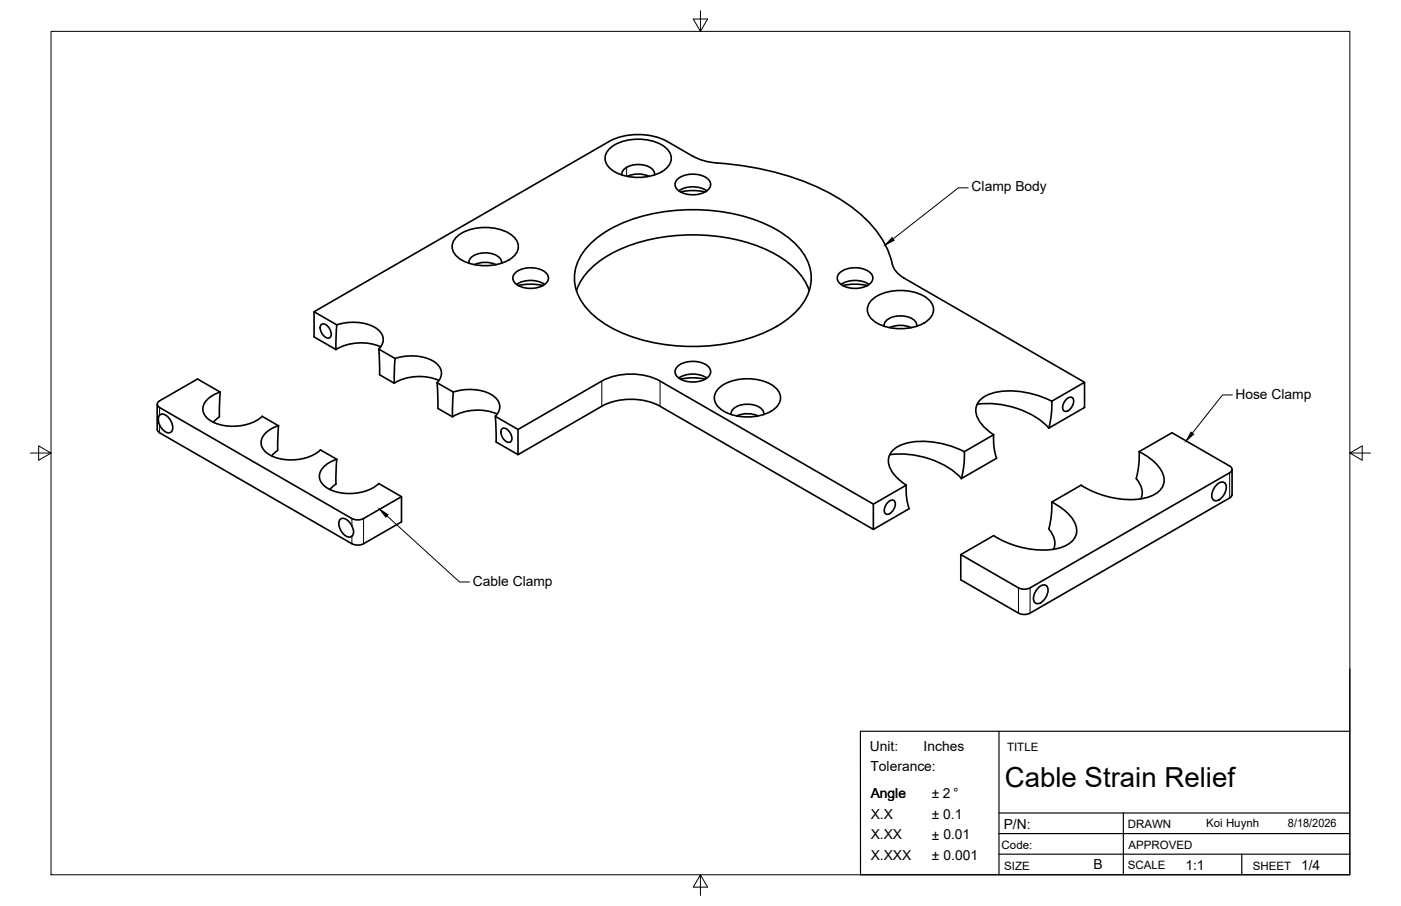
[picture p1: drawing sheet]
<svg xmlns="http://www.w3.org/2000/svg" width="432mm" height="279mm" viewBox="0 0 432 279" stroke-linecap="round" stroke-linejoin="round" font-family="sans-serif">
<!-- layer: Visible -->
<g fill="none" stroke="#000" stroke-width=".51">
<path d="M187.7 46a14.8 14.8 0 0 1 14-2.3 6.9 6.9 0 0 1 5.2 4.7 5.2 5.2 0 0 1-4 5.1 15.7 15.7 0 0 1-14.4-1.2 4 4 0 0 1-.8-6.3zM191.7 53.9a3.3 3.3 0 0 1 2.1-2.6l2.6-.6 3.1 .5 1 .5 .9 .8 .3 1.5M200 54.4a8 8 0 0 0-6.6 0M209 55.1a7.7 7.7 0 0 1 9.6 .6 2.32 2.32 0 0 1-1.2 3.4 7.9 7.9 0 0 1-9-1 2.09 2.09 0 0 1 .6-3zM209.2 58.8a8.3 8.3 0 0 1 8.7 0M209.8 59.2a17.3 17.3 0 0 1 7.5 0M140.6 73.3a14.8 14.8 0 0 1 14-2.4 6.9 6.9 0 0 1 5.1 4.7 5.2 5.2 0 0 1-4 5.1 15.7 15.7 0 0 1-14.4-1.2 4 4 0 0 1-.7-6.2zM182.5 74.7a43.6 43.6 0 0 1 25-9.7 55.3 55.3 0 0 1 31.9 5.8 20 20 0 0 1 10.4 12.6 14.3 14.3 0 0 1-5.2 13.5 43.6 43.6 0 0 1-25 9.7 55.3 55.3 0 0 1-31.9-5.9 20 20 0 0 1-10.4-12.6 14.3 14.3 0 0 1 5.2-13.4zM96.8 96.1v7.8l6.7 3.9M144.5 81.2a3.2 3.2 0 0 1 3-3 7 7 0 0 1 6.7 1.6l.4 1.4M146.2 81.6a8 8 0 0 1 6.7 0M159 84a7.7 7.7 0 0 1 9.6 .6 2.32 2.32 0 0 1-1.2 3.4 7.9 7.9 0 0 1-8.9-1 2.09 2.09 0 0 1 .5-3z"/>
<path d="M159.2 87.7a8.3 8.3 0 0 1 8.7 0M159.8 88.1a17.3 17.3 0 0 1 7.5 0M177.7 89.6a22.1 22.1 0 0 1 11.6-11.9 57.9 57.9 0 0 1 48.4 0 22.1 22.1 0 0 1 11.7 11.9M258.9 84a7.7 7.7 0 0 1 9.7 .6 2.32 2.32 0 0 1-1.2 3.4 7.9 7.9 0 0 1-9-1 2.09 2.09 0 0 1 .5-3zM259.2 87.7a8.3 8.3 0 0 1 8.6 0M259.7 88.1a17.3 17.3 0 0 1 7.6 0M268.5 92.7a14.8 14.8 0 0 1 14.1-2.4 6.9 6.9 0 0 1 5.1 4.8 5.2 5.2 0 0 1-4 5.1 15.7 15.7 0 0 1-14.4-1.2 4 4 0 0 1-.8-6.3zM98.9 100.2a1.51 1.51 0 0 1 2.3 .7l.7 1a1.37 1.37 0 0 1 .2 1.5 1.37 1.37 0 0 1-1.3 .8 3.3 3.3 0 0 1-1.9-4zM103.8 100.2l-.3 7.6M103.8 100.2l-7-4.1 90.9-52.5a19.8 19.8 0 0 1 18 0l7.8 4.6a17.3 17.3 0 0 0 7.5 2.1 80.8 80.8 0 0 1 40.8 13.1 31.3 31.3 0 0 1 13.7 19.2l1.2 1.7 2 1.5 55.6 32.1M103.8 100.2a14.7 14.7 0 0 1 12.5 1.3 3.8 3.8 0 0 1 .4 6.1M116.7 107.7l5.1 2.8a14.7 14.7 0 0 1 12.4 1.3 3.8 3.8 0 0 1 .5 6.2l5 2.9"/>
<path d="M116.7 107.6l.3 8 4.5 2.6M117.3 107a15.5 15.5 0 0 0-13.7 .8M121.8 110.5l-.3 7.7M134.7 118l.3 7.9M135.3 117.3a15.5 15.5 0 0 0-13.8 .9M209 112.9a7.7 7.7 0 0 1 9.6 .5 2.32 2.32 0 0 1-1.2 3.5 7.9 7.9 0 0 1-9-1.1 2.09 2.09 0 0 1 .6-2.9zM209.2 116.6a8.3 8.3 0 0 1 8.7 0M209.8 116.9a17.3 17.3 0 0 1 7.5 0M221.4 119.9a14.8 14.8 0 0 1 14-2.3 6.9 6.9 0 0 1 5.2 4.7 5.2 5.2 0 0 1-4.1 5.1 15.6 15.6 0 0 1-14.3-1.2 4 4 0 0 1-.8-6.3zM272.5 100.6a3.2 3.2 0 0 1 3-2.9 7 7 0 0 1 6.7 1.5l.4 1.4M274.2 101a8 8 0 0 1 6.6 0M48.5 124.7v7.7l.2 .6 .5 .5"/>
<path d="M49.2 133.5l59.3 34.2 1.1 .4h1.3l1.2-.4 11.6-6.7v-7.8l-7-4.1a14.5 14.5 0 0 1-16.4 1.1 3.9 3.9 0 0 1-.1-6.6l1.6-1.1 2-.9M49.2 125.7l59.8 34.4 1.9 .2 1.2-.4 11.6-6.7M49.2 128l-.4 .9 .4 2.2M49.2 128a2.47 2.47 0 0 1 3.3 1.6 2.79 2.79 0 0 1 0 3.8 3.1 3.1 0 0 1-3.3-2.3M49.2 123.6a1.1 1.1 0 0 0-.7 1 1.1 1.1 0 0 0 .7 1.1M67.9 120.9l-.3 7.6-1.8 1.7M67.9 120.9l-7-4-11.7 6.7M67.9 120.9a6.7 6.7 0 0 0-5.4 5.3 5.6 5.6 0 0 0 4.5 4.5 14.7 14.7 0 0 0 13.8-2.3l5 2.9M85.8 131.3a6.7 6.7 0 0 0-5.3 5.3 5.6 5.6 0 0 0 4.5 4.5 14.7 14.7 0 0 0 13.8-2.4l5 2.9M85.8 131.3l-.2 7.6-1.9 1.7M134.9 125.9l4.6 2.6M139.7 120.9l-.2 7.6"/>
<path d="M139.7 120.9a14.7 14.7 0 0 1 12.5 1.3 3.8 3.8 0 0 1 .5 6.2M152.7 128.4l7 4 25.8-14.9a19.8 19.8 0 0 1 17.9 0l65.8 38M152.7 128.4l.2 7.9M152.9 136.3l6.8 3.9M153.2 127.7a15.5 15.5 0 0 0-13.7 .8M154.6 132.4a1.51 1.51 0 0 1 2.3 .6l.6 1.1a1.37 1.37 0 0 1 .3 1.5 1.37 1.37 0 0 1-1.3 .8 3.3 3.3 0 0 1-1.9-4zM159.7 132.4v7.8l25.8-14.9a19.8 19.8 0 0 1 17.9 0l65.8 38M225.3 127.8a3.2 3.2 0 0 1 3-2.9 7 7 0 0 1 6.8 1.6l.3 1.3M227.1 128.3a8 8 0 0 1 6.6 0M297.2 139.3a26.9 26.9 0 0 0-18.5-2.4 5.7 5.7 0 0 0-4.9 5.8 10.5 10.5 0 0 0 5.5 6.9M297.2 139.3a27.5 27.5 0 0 1-.9 8.3 26.7 26.7 0 0 0-21.1-7.5l-1 .1M301.2 124.7a27.4 27.4 0 0 1 21.5 6.7l.6 .6"/>
<path d="M306.2 134.1l-9 5.2M324.2 123.7a26.9 26.9 0 0 0-18.5-2.4 5.7 5.7 0 0 0-4.9 5.8 10.5 10.5 0 0 0 5.4 7 18.9 18.9 0 0 0 1 7.2l-10.9 6.3M324.2 123.7l10.1-5.8v7.8l-11.1 6.3a26.9 26.9 0 0 0 1-8.3zM328.8 123a1.21 1.21 0 0 1 1.6-.4 1.21 1.21 0 0 1 .5 1.6 2.72 2.72 0 0 1-2.9 2.6 2.72 2.72 0 0 1 .8-3.8zM351.1 139.3l10.1-5.8 17.8 10.2a1.1 1.1 0 0 1 .7 1 1.1 1.1 0 0 1-.7 1.1l-61.5 35.5M103.8 141.6l-.3 7.7-1.8 1.7M273.8 154.8a1.21 1.21 0 0 1 1.7-.5 1.21 1.21 0 0 1 .4 1.7 2.72 2.72 0 0 1-2.9 2.5 2.72 2.72 0 0 1 .8-3.7zM279.3 149.6l-10.1 5.9M279.3 149.6a19 19 0 0 0 .9 7.3l-11 6.4v-7.8M324.2 154.8a13.4 13.4 0 0 1 7.5 7.8 5 5 0 0 1-3.2 5.6 23 23 0 0 1-16.4-.2l-3.7-1.6-2.1-1.2M324.2 154.8a27.5 27.5 0 0 1-.9 8.3 5.9 5.9 0 0 1 1.4 6.3M351.6 153.8a5.8 5.8 0 0 0-1.4-6.2 27.8 27.8 0 0 0 .9-8.3 13.4 13.4 0 0 1 7.6 7.7 5 5 0 0 1-3.2 5.7 23 23 0 0 1-16.5-.3l-3.6-1.5-2.2-1.3-9.1 5.3"/>
<path d="M374.7 149.8a1.88 1.88 0 0 1 3-.6 4.3 4.3 0 0 1-3 5.3 1.56 1.56 0 0 1-1.2-2.3l.5-1.3zM379.7 152.5l-.2 .6-.5 .5-61.5 35.5M379.7 144.8v7.7M108.5 162.2a3.1 3.1 0 0 0-3.4-2.3 2.79 2.79 0 0 0 .1 3.9 2.44 2.44 0 0 0 3.3 1.5l.4-.6 .1-.9-.5-1.6M296.1 171l17.8 10.3 1.8 .4 1.8-.4M306.2 165.2l-10.1 5.8v7.8l17.8 10.3 1.8 .4 1.8-.4M319.8 181.5a1.88 1.88 0 0 1 3-.5 4.3 4.3 0 0 1-3 5.2 1.56 1.56 0 0 1-1.2-2.3l.4-1.2z"/>
</g>
<!-- layer: Visible Narrow -->
<path d="M193.1 51.6v2.8M185.5 117.5v7.8M203.4 117.5v7.8M49.2 125.7v2.3M49.2 131.1v2.4M108.5 159.9v2.3M112.1 159.9v7.8M379 145.8v7.8M108.5 165.4v2.3M313.9 181.3v7.8M317.5 181.3v7.8" fill="none" stroke="#000" stroke-width=".31"/>
<!-- layer: Border -->
<path d="M15.7 9.7h400.3v260.1h-400.3zM215.9 3.3v6.4l-2.2-3.8h4.4l-2.2 3.8M9.4 139.7h6.3l-3.8-2.2v4.4l3.8-2.2M416 139.7l3.8 2.2v-4.4l-3.8 2.2h6.4M215.9 269.8l2.2 3.8h-4.4l2.2-3.8v6.3" fill="none" stroke="#000" stroke-width=".31"/>
<!-- layer: Titleblock -->
<path d="M416 206.3v63.5h-150.8v-44.3h150.8M307.9 225.5v44.3M307.9 250.7h108.1M307.9 257.1h108.1M346.2 250.7v19.1M307.9 263.4h108.1M382.7 263.4v6.4" fill="none" stroke="#000" stroke-width=".36"/>
<!-- layer: Leaders -->
<path d="M275 73.3l.6 .8-2.7 1.4zM367.1 133.3l.8 .6-2.3 2.1zM117 157l2.6 1.7-.7 .8z" fill="#000" stroke="#000" stroke-width=".31"/>
<path d="M298.4 57.9h-3l-20.1 15.8M379.8 121.8h-3l-9.3 11.8M119.3 159.1l22.3 20.4h3.1" fill="none" stroke="#000" stroke-width=".31"/>
<text font-size="8.5" x="309.7" y="242.8">Cable Strain Relief</text>
<g font-size="4.3">
<text x="299.5" y="59.1">Clamp Body</text>
<text x="380.8" y="123">Hose Clamp</text>
<text x="145.7" y="180.6">Cable Clamp</text>
<text x="268.1" y="231.7">Unit:</text>
<text x="284.7" y="231.6">Inches</text>
<text x="268.3" y="237.9">Tolerance:</text>
<text x="268.4" y="246">Angle</text>
<text x="287.2" y="246">± 2 °</text>
<text x="268.4" y="252.5">X.X</text>
<text x="287.2" y="252.7">± 0.1</text>
<text x="309.4" y="255.5">P/N:</text>
<text x="268.4" y="258.9">X.XX</text>
<text x="287.2" y="259">± 0.01</text>
<text x="268.4" y="265.1">X.XXX</text>
<text x="287.2" y="265.3">± 0.001</text>
<text x="337" y="268.1">B</text>
<text x="365.3" y="268.2">1:1</text>
<text x="401" y="268.2">1/4</text>
</g>
<g font-size="3.5">
<text x="310.4" y="231.5">TITLE</text>
<text x="347.6" y="255.4">DRAWN</text>
<text x="371.8" y="254.9">Koi Huynh</text>
<text x="397" y="254.9">8/18/2026</text>
<text x="308.7" y="261.8">Code:</text>
<text x="347.8" y="261.7">APPROVED</text>
<text x="309.5" y="268.3">SIZE</text>
<text x="347.6" y="268.1">SCALE</text>
<text x="386.1" y="268.2">SHEET</text>
</g>
</svg>
